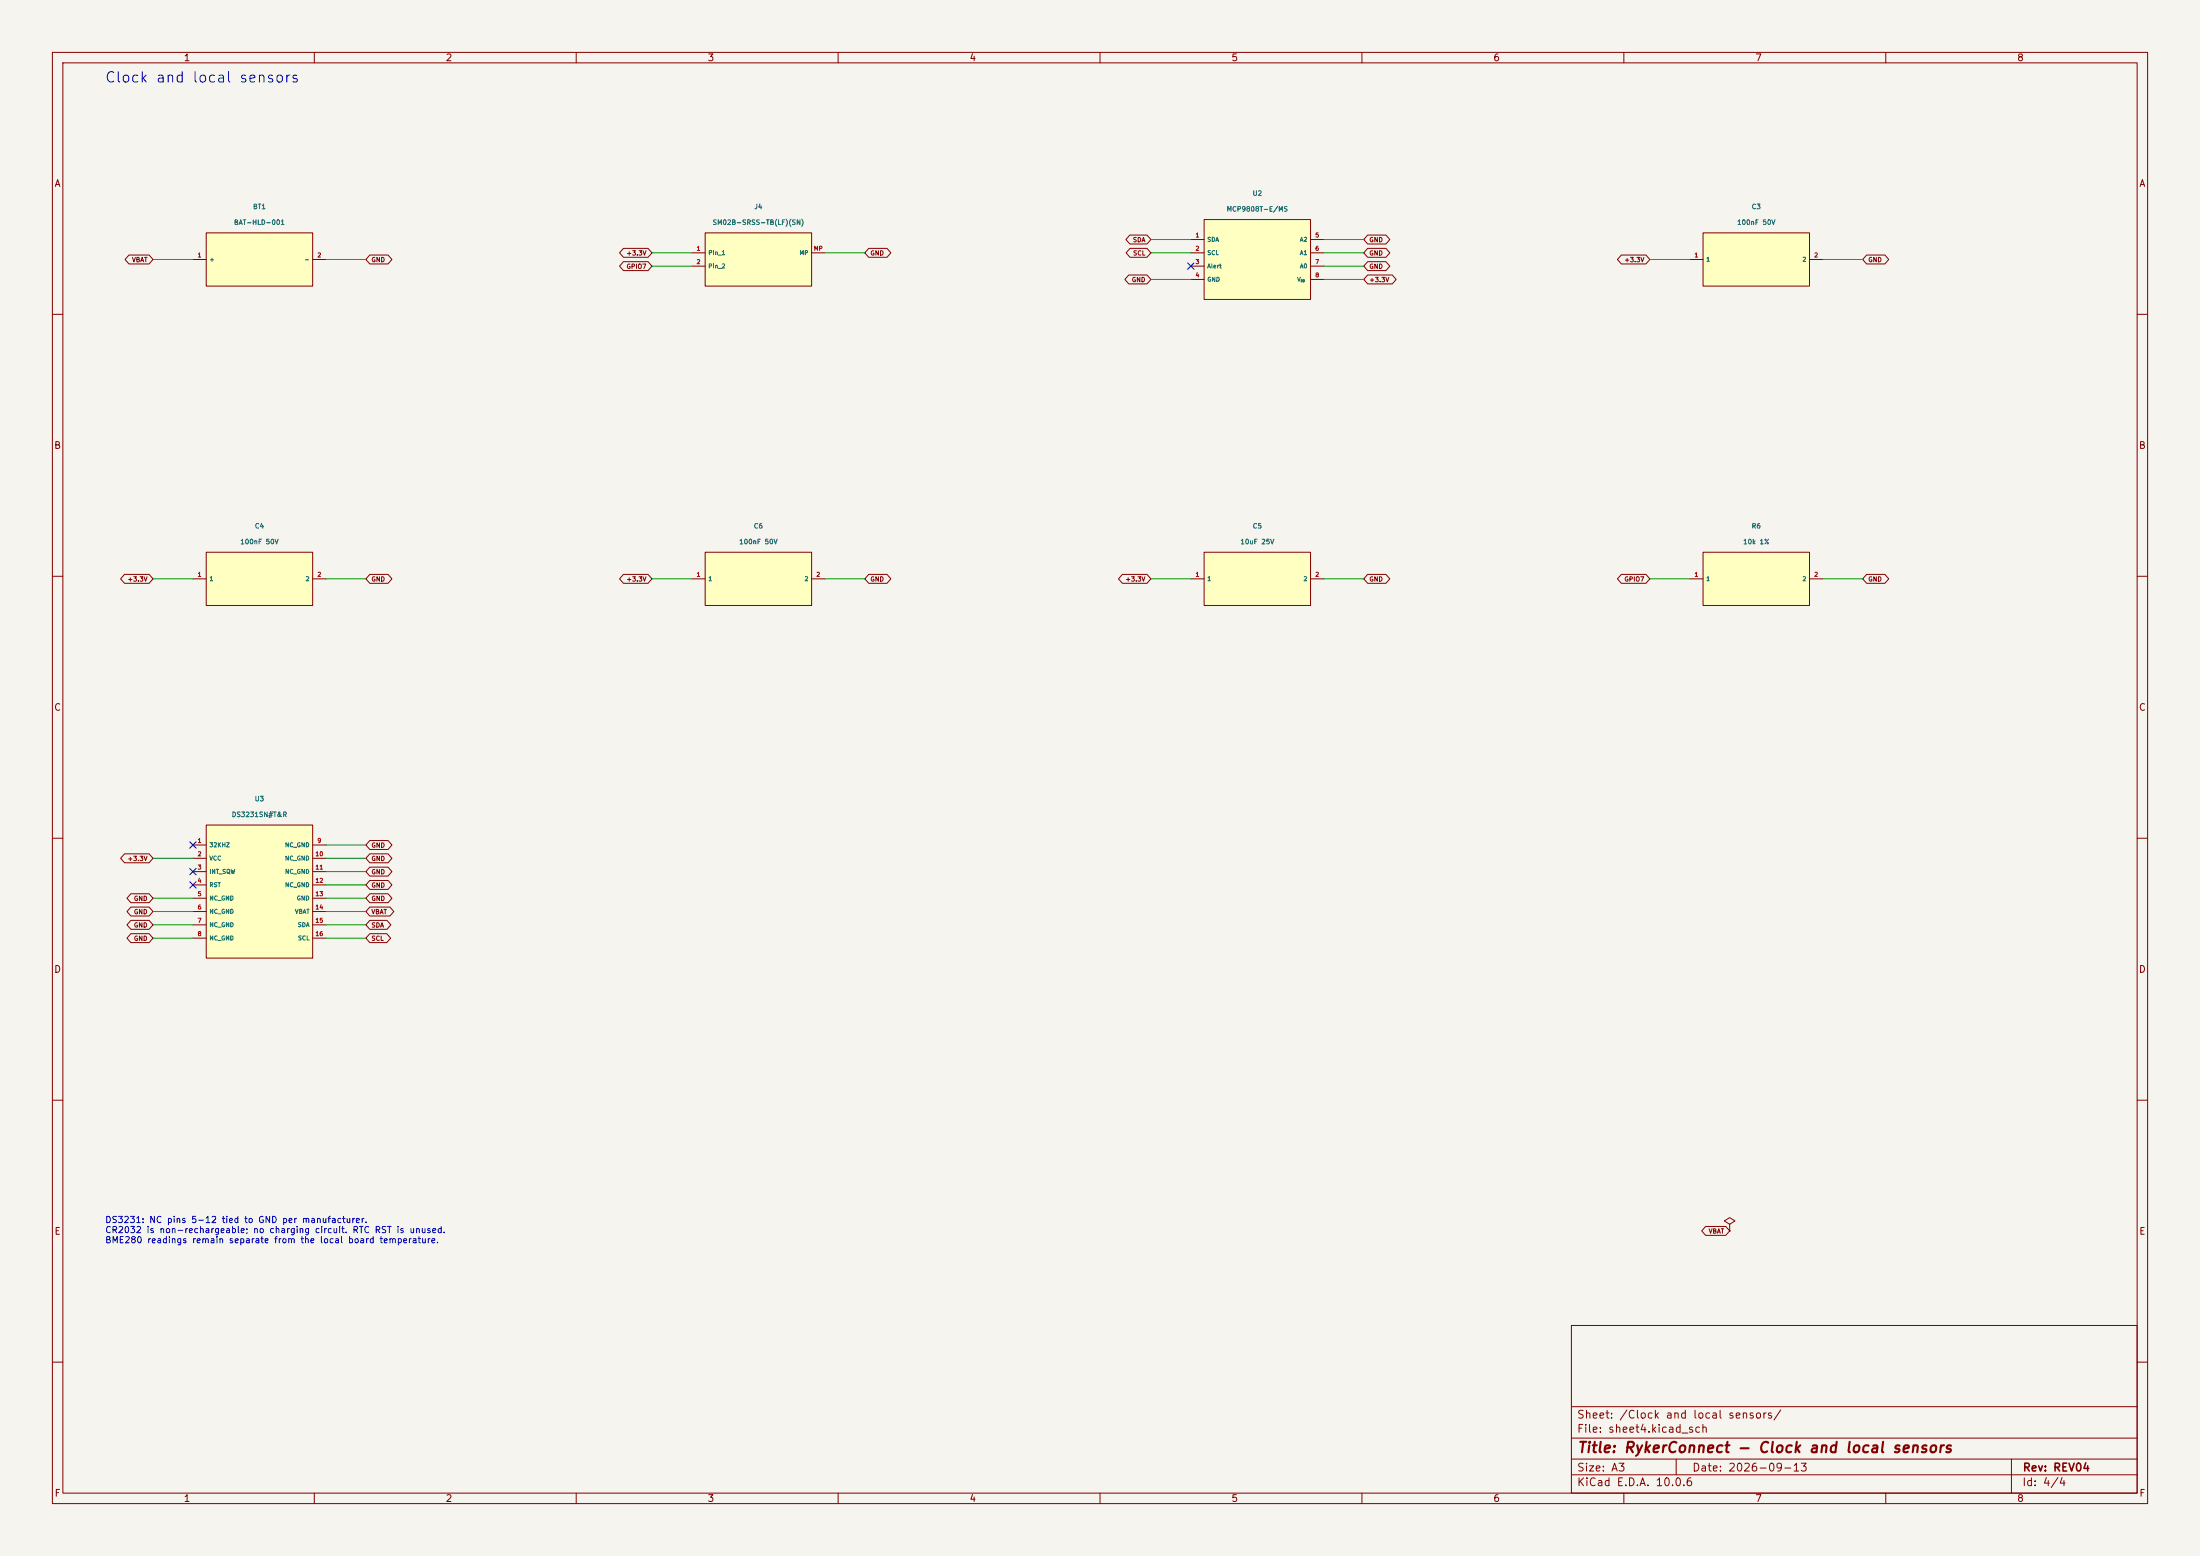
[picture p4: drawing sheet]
(kicad_sch
 (version 20250114)
 (generator "eeschema")
 (paper "A3")
 (title_block
  (title "RykerConnect - Clock and local sensors")
  (date "2026-09-13")
  (rev "REV04"))
 (lib_symbols
  (symbol "RykerConnect:BT1"
   (pin_names
    (offset 0.5)) (in_bom yes) (on_board yes)
   (property "Reference" "BT1" (at 0 10.08 0) (effects (font (size 0.9 0.9))))
   (property "Value" "BAT-HLD-001" (at 0 7.08 0) (effects (font (size 0.9 0.9))))
   (symbol "BT1_0_1"
    (rectangle (start -10.16 5.08) (end 10.16 -5.08) (stroke (width 0) (type default)) (fill (type background))))
   (symbol "BT1_1_1"
    (pin passive line (at -12.7 0.0 0) (length 2.54) (name "+" (effects (font (size 0.8 0.8)))) (number "1" (effects (font (size 0.8 0.8)))))
    (pin passive line (at 12.7 0.0 180) (length 2.54) (name "-" (effects (font (size 0.8 0.8)))) (number "2" (effects (font (size 0.8 0.8)))))))
  (symbol "RykerConnect:J4"
   (pin_names
    (offset 0.5)) (in_bom yes) (on_board yes)
   (property "Reference" "J4" (at 0 10.08 0) (effects (font (size 0.9 0.9))))
   (property "Value" "SM02B-SRSS-TB(LF)(SN)" (at 0 7.08 0) (effects (font (size 0.9 0.9))))
   (symbol "J4_0_1"
    (rectangle (start -10.16 5.08) (end 10.16 -5.08) (stroke (width 0) (type default)) (fill (type background))))
   (symbol "J4_1_1"
    (pin passive line (at -12.7 1.27 0) (length 2.54) (name "Pin_1" (effects (font (size 0.8 0.8)))) (number "1" (effects (font (size 0.8 0.8)))))
    (pin passive line (at -12.7 -1.27 0) (length 2.54) (name "Pin_2" (effects (font (size 0.8 0.8)))) (number "2" (effects (font (size 0.8 0.8)))))
    (pin passive line (at 12.7 1.27 180) (length 2.54) (name "MP" (effects (font (size 0.8 0.8)))) (number "MP" (effects (font (size 0.8 0.8)))))))
  (symbol "RykerConnect:U2"
   (pin_names
    (offset 0.5)) (in_bom yes) (on_board yes)
   (property "Reference" "U2" (at 0 12.62 0) (effects (font (size 0.9 0.9))))
   (property "Value" "MCP9808T-E/MS" (at 0 9.62 0) (effects (font (size 0.9 0.9))))
   (symbol "U2_0_1"
    (rectangle (start -10.16 7.62) (end 10.16 -7.62) (stroke (width 0) (type default)) (fill (type background))))
   (symbol "U2_1_1"
    (pin bidirectional line (at -12.7 3.81 0) (length 2.54) (name "SDA" (effects (font (size 0.8 0.8)))) (number "1" (effects (font (size 0.8 0.8)))))
    (pin input line (at -12.7 1.27 0) (length 2.54) (name "SCL" (effects (font (size 0.8 0.8)))) (number "2" (effects (font (size 0.8 0.8)))))
    (pin output line (at -12.7 -1.27 0) (length 2.54) (name "Alert" (effects (font (size 0.8 0.8)))) (number "3" (effects (font (size 0.8 0.8)))))
    (pin power_in line (at -12.7 -3.81 0) (length 2.54) (name "GND" (effects (font (size 0.8 0.8)))) (number "4" (effects (font (size 0.8 0.8)))))
    (pin input line (at 12.7 3.81 180) (length 2.54) (name "A2" (effects (font (size 0.8 0.8)))) (number "5" (effects (font (size 0.8 0.8)))))
    (pin input line (at 12.7 1.27 180) (length 2.54) (name "A1" (effects (font (size 0.8 0.8)))) (number "6" (effects (font (size 0.8 0.8)))))
    (pin input line (at 12.7 -1.27 180) (length 2.54) (name "A0" (effects (font (size 0.8 0.8)))) (number "7" (effects (font (size 0.8 0.8)))))
    (pin power_in line (at 12.7 -3.81 180) (length 2.54) (name "V_{DD}" (effects (font (size 0.8 0.8)))) (number "8" (effects (font (size 0.8 0.8)))))))
  (symbol "RykerConnect:C3"
   (pin_names
    (offset 0.5)) (in_bom yes) (on_board yes)
   (property "Reference" "C3" (at 0 10.08 0) (effects (font (size 0.9 0.9))))
   (property "Value" "100nF 50V" (at 0 7.08 0) (effects (font (size 0.9 0.9))))
   (symbol "C3_0_1"
    (rectangle (start -10.16 5.08) (end 10.16 -5.08) (stroke (width 0) (type default)) (fill (type background))))
   (symbol "C3_1_1"
    (pin passive line (at -12.7 0.0 0) (length 2.54) (name "1" (effects (font (size 0.8 0.8)))) (number "1" (effects (font (size 0.8 0.8)))))
    (pin passive line (at 12.7 0.0 180) (length 2.54) (name "2" (effects (font (size 0.8 0.8)))) (number "2" (effects (font (size 0.8 0.8)))))))
  (symbol "RykerConnect:C4"
   (pin_names
    (offset 0.5)) (in_bom yes) (on_board yes)
   (property "Reference" "C4" (at 0 10.08 0) (effects (font (size 0.9 0.9))))
   (property "Value" "100nF 50V" (at 0 7.08 0) (effects (font (size 0.9 0.9))))
   (symbol "C4_0_1"
    (rectangle (start -10.16 5.08) (end 10.16 -5.08) (stroke (width 0) (type default)) (fill (type background))))
   (symbol "C4_1_1"
    (pin passive line (at -12.7 0.0 0) (length 2.54) (name "1" (effects (font (size 0.8 0.8)))) (number "1" (effects (font (size 0.8 0.8)))))
    (pin passive line (at 12.7 0.0 180) (length 2.54) (name "2" (effects (font (size 0.8 0.8)))) (number "2" (effects (font (size 0.8 0.8)))))))
  (symbol "RykerConnect:C6"
   (pin_names
    (offset 0.5)) (in_bom yes) (on_board yes)
   (property "Reference" "C6" (at 0 10.08 0) (effects (font (size 0.9 0.9))))
   (property "Value" "100nF 50V" (at 0 7.08 0) (effects (font (size 0.9 0.9))))
   (symbol "C6_0_1"
    (rectangle (start -10.16 5.08) (end 10.16 -5.08) (stroke (width 0) (type default)) (fill (type background))))
   (symbol "C6_1_1"
    (pin passive line (at -12.7 0.0 0) (length 2.54) (name "1" (effects (font (size 0.8 0.8)))) (number "1" (effects (font (size 0.8 0.8)))))
    (pin passive line (at 12.7 0.0 180) (length 2.54) (name "2" (effects (font (size 0.8 0.8)))) (number "2" (effects (font (size 0.8 0.8)))))))
  (symbol "RykerConnect:C5"
   (pin_names
    (offset 0.5)) (in_bom yes) (on_board yes)
   (property "Reference" "C5" (at 0 10.08 0) (effects (font (size 0.9 0.9))))
   (property "Value" "10uF 25V" (at 0 7.08 0) (effects (font (size 0.9 0.9))))
   (symbol "C5_0_1"
    (rectangle (start -10.16 5.08) (end 10.16 -5.08) (stroke (width 0) (type default)) (fill (type background))))
   (symbol "C5_1_1"
    (pin passive line (at -12.7 0.0 0) (length 2.54) (name "1" (effects (font (size 0.8 0.8)))) (number "1" (effects (font (size 0.8 0.8)))))
    (pin passive line (at 12.7 0.0 180) (length 2.54) (name "2" (effects (font (size 0.8 0.8)))) (number "2" (effects (font (size 0.8 0.8)))))))
  (symbol "RykerConnect:R6"
   (pin_names
    (offset 0.5)) (in_bom yes) (on_board yes)
   (property "Reference" "R6" (at 0 10.08 0) (effects (font (size 0.9 0.9))))
   (property "Value" "10k 1%" (at 0 7.08 0) (effects (font (size 0.9 0.9))))
   (symbol "R6_0_1"
    (rectangle (start -10.16 5.08) (end 10.16 -5.08) (stroke (width 0) (type default)) (fill (type background))))
   (symbol "R6_1_1"
    (pin passive line (at -12.7 0.0 0) (length 2.54) (name "1" (effects (font (size 0.8 0.8)))) (number "1" (effects (font (size 0.8 0.8)))))
    (pin passive line (at 12.7 0.0 180) (length 2.54) (name "2" (effects (font (size 0.8 0.8)))) (number "2" (effects (font (size 0.8 0.8)))))))
  (symbol "RykerConnect:U3"
   (pin_names
    (offset 0.5)) (in_bom yes) (on_board yes)
   (property "Reference" "U3" (at 0 17.7 0) (effects (font (size 0.9 0.9))))
   (property "Value" "DS3231SN#T&R" (at 0 14.7 0) (effects (font (size 0.9 0.9))))
   (symbol "U3_0_1"
    (rectangle (start -10.16 12.7) (end 10.16 -12.7) (stroke (width 0) (type default)) (fill (type background))))
   (symbol "U3_1_1"
    (pin open_collector line (at -12.7 8.89 0) (length 2.54) (name "32KHZ" (effects (font (size 0.8 0.8)))) (number "1" (effects (font (size 0.8 0.8)))))
    (pin power_in line (at -12.7 6.35 0) (length 2.54) (name "VCC" (effects (font (size 0.8 0.8)))) (number "2" (effects (font (size 0.8 0.8)))))
    (pin open_collector line (at -12.7 3.81 0) (length 2.54) (name "INT_SQW" (effects (font (size 0.8 0.8)))) (number "3" (effects (font (size 0.8 0.8)))))
    (pin open_collector line (at -12.7 1.27 0) (length 2.54) (name "RST" (effects (font (size 0.8 0.8)))) (number "4" (effects (font (size 0.8 0.8)))))
    (pin passive line (at -12.7 -1.27 0) (length 2.54) (name "NC_GND" (effects (font (size 0.8 0.8)))) (number "5" (effects (font (size 0.8 0.8)))))
    (pin passive line (at -12.7 -3.81 0) (length 2.54) (name "NC_GND" (effects (font (size 0.8 0.8)))) (number "6" (effects (font (size 0.8 0.8)))))
    (pin passive line (at -12.7 -6.35 0) (length 2.54) (name "NC_GND" (effects (font (size 0.8 0.8)))) (number "7" (effects (font (size 0.8 0.8)))))
    (pin passive line (at -12.7 -8.89 0) (length 2.54) (name "NC_GND" (effects (font (size 0.8 0.8)))) (number "8" (effects (font (size 0.8 0.8)))))
    (pin passive line (at 12.7 8.89 180) (length 2.54) (name "NC_GND" (effects (font (size 0.8 0.8)))) (number "9" (effects (font (size 0.8 0.8)))))
    (pin passive line (at 12.7 6.35 180) (length 2.54) (name "NC_GND" (effects (font (size 0.8 0.8)))) (number "10" (effects (font (size 0.8 0.8)))))
    (pin passive line (at 12.7 3.81 180) (length 2.54) (name "NC_GND" (effects (font (size 0.8 0.8)))) (number "11" (effects (font (size 0.8 0.8)))))
    (pin passive line (at 12.7 1.27 180) (length 2.54) (name "NC_GND" (effects (font (size 0.8 0.8)))) (number "12" (effects (font (size 0.8 0.8)))))
    (pin power_in line (at 12.7 -1.27 180) (length 2.54) (name "GND" (effects (font (size 0.8 0.8)))) (number "13" (effects (font (size 0.8 0.8)))))
    (pin power_in line (at 12.7 -3.81 180) (length 2.54) (name "VBAT" (effects (font (size 0.8 0.8)))) (number "14" (effects (font (size 0.8 0.8)))))
    (pin bidirectional line (at 12.7 -6.35 180) (length 2.54) (name "SDA" (effects (font (size 0.8 0.8)))) (number "15" (effects (font (size 0.8 0.8)))))
    (pin input line (at 12.7 -8.89 180) (length 2.54) (name "SCL" (effects (font (size 0.8 0.8)))) (number "16" (effects (font (size 0.8 0.8)))))))
  (symbol "power:PWR_FLAG"
   (power global)
   (pin_numbers (hide yes))
   (pin_names
    (offset 0) (hide yes)) (exclude_from_sim no) (in_bom yes) (on_board yes)
   (in_pos_files yes)
   (duplicate_pin_numbers_are_jumpers no)
   (property "Reference" "#FLG" (at 0 1.905 0) (show_name no) (do_not_autoplace no) (hide yes) (effects (font (size 1.27 1.27))))
   (property "Value" "PWR_FLAG" (at 0 3.81 0) (show_name no) (do_not_autoplace no) (effects (font (size 1.27 1.27))))
   (property "Footprint" "" (at 0 0 0) (show_name no) (do_not_autoplace no) (hide yes) (effects (font (size 1.27 1.27))))
   (property "Datasheet" "" (at 0 0 0) (show_name no) (do_not_autoplace no) (hide yes) (effects (font (size 1.27 1.27))))
   (property "Description" "Special symbol for telling ERC where power comes from" (at 0 0 0) (show_name no) (do_not_autoplace no) (hide yes) (effects (font (size 1.27 1.27))))
   (symbol "PWR_FLAG_0_0"
    (pin power_out line (at 0 0 90) (length 0) (name "" (effects (font (size 1.27 1.27)))) (number "1" (effects (font (size 1.27 1.27))))))
   (symbol "PWR_FLAG_0_1"
    (polyline (pts (xy 0 0) (xy 0 1.27) (xy -1.016 1.905) (xy 0 2.54) (xy 1.016 1.905) (xy 0 1.27)) (stroke (width 0) (type default)) (fill (type none))))
   (embedded_fonts no)))
 (text "Clock and local sensors"
  (at 20 15 0)
  (effects (font (size 2 2)) (justify left)))
 (wire
  (pts (xy 36.83 49.53) (xy 29.21 49.53))
  (stroke (width 0) (type default)))
 (global_label "VBAT"
  (shape bidirectional)
  (at 29.21 49.53 180)
  (effects (font (size 0.85 0.85)) (justify right)))
 (wire
  (pts (xy 62.23 49.53) (xy 69.85 49.53))
  (stroke (width 0) (type default)))
 (global_label "GND"
  (shape bidirectional)
  (at 69.85 49.53 0)
  (effects (font (size 0.85 0.85)) (justify left)))
 (symbol
  (lib_id "RykerConnect:BT1")
  (at 49.53 49.53 0)
  (unit 1)
  (in_bom yes)
  (on_board yes)
  (dnp no)
  (property "Reference" "BT1" (at 49.53 39.45 0) (effects (font (size 0.9 0.9))))
  (property "Value" "BAT-HLD-001" (at 49.53 42.45 0) (effects (font (size 0.9 0.9))))
  (property "Footprint" "RykerConnect:BT1_BT1_BATHLD001" (at 49.53 49.53 0) (effects (font (size 0.9 0.9)) (hide yes)))
  (property "MPN" "BAT-HLD-001" (at 49.53 49.53 0) (effects (font (size 0.9 0.9)) (hide yes)))
  (property "LCSC" "C7501066" (at 49.53 49.53 0) (effects (font (size 0.9 0.9)) (hide yes))))
 (wire
  (pts (xy 132.08 48.26) (xy 124.46 48.26))
  (stroke (width 0) (type default)))
 (global_label "+3.3V"
  (shape bidirectional)
  (at 124.46 48.26 180)
  (effects (font (size 0.85 0.85)) (justify right)))
 (wire
  (pts (xy 132.08 50.8) (xy 124.46 50.8))
  (stroke (width 0) (type default)))
 (global_label "GPIO7"
  (shape bidirectional)
  (at 124.46 50.8 180)
  (effects (font (size 0.85 0.85)) (justify right)))
 (wire
  (pts (xy 157.48 48.26) (xy 165.1 48.26))
  (stroke (width 0) (type default)))
 (global_label "GND"
  (shape bidirectional)
  (at 165.1 48.26 0)
  (effects (font (size 0.85 0.85)) (justify left)))
 (symbol
  (lib_id "RykerConnect:J4")
  (at 144.78 49.53 0)
  (unit 1)
  (in_bom yes)
  (on_board yes)
  (dnp no)
  (property "Reference" "J4" (at 144.78 39.45 0) (effects (font (size 0.9 0.9))))
  (property "Value" "SM02B-SRSS-TB(LF)(SN)" (at 144.78 42.45 0) (effects (font (size 0.9 0.9))))
  (property "Footprint" "RykerConnect:J4_J4_JST_SH_SM02B-SRSS-TB_1x02-1MP_P1.00mm_Horizontal" (at 144.78 49.53 0) (effects (font (size 0.9 0.9)) (hide yes)))
  (property "MPN" "SM02B-SRSS-TB(LF)(SN)" (at 144.78 49.53 0) (effects (font (size 0.9 0.9)) (hide yes)))
  (property "LCSC" "C160402" (at 144.78 49.53 0) (effects (font (size 0.9 0.9)) (hide yes))))
 (wire
  (pts (xy 227.33 45.72) (xy 219.71 45.72))
  (stroke (width 0) (type default)))
 (global_label "SDA"
  (shape bidirectional)
  (at 219.71 45.72 180)
  (effects (font (size 0.85 0.85)) (justify right)))
 (wire
  (pts (xy 227.33 48.26) (xy 219.71 48.26))
  (stroke (width 0) (type default)))
 (global_label "SCL"
  (shape bidirectional)
  (at 219.71 48.26 180)
  (effects (font (size 0.85 0.85)) (justify right)))
 (no_connect
  (at 227.33 50.8))
 (wire
  (pts (xy 227.33 53.34) (xy 219.71 53.34))
  (stroke (width 0) (type default)))
 (global_label "GND"
  (shape bidirectional)
  (at 219.71 53.34 180)
  (effects (font (size 0.85 0.85)) (justify right)))
 (wire
  (pts (xy 252.73 45.72) (xy 260.35 45.72))
  (stroke (width 0) (type default)))
 (global_label "GND"
  (shape bidirectional)
  (at 260.35 45.72 0)
  (effects (font (size 0.85 0.85)) (justify left)))
 (wire
  (pts (xy 252.73 48.26) (xy 260.35 48.26))
  (stroke (width 0) (type default)))
 (global_label "GND"
  (shape bidirectional)
  (at 260.35 48.26 0)
  (effects (font (size 0.85 0.85)) (justify left)))
 (wire
  (pts (xy 252.73 50.8) (xy 260.35 50.8))
  (stroke (width 0) (type default)))
 (global_label "GND"
  (shape bidirectional)
  (at 260.35 50.8 0)
  (effects (font (size 0.85 0.85)) (justify left)))
 (wire
  (pts (xy 252.73 53.34) (xy 260.35 53.34))
  (stroke (width 0) (type default)))
 (global_label "+3.3V"
  (shape bidirectional)
  (at 260.35 53.34 0)
  (effects (font (size 0.85 0.85)) (justify left)))
 (symbol
  (lib_id "RykerConnect:U2")
  (at 240.03 49.53 0)
  (unit 1)
  (in_bom yes)
  (on_board yes)
  (dnp no)
  (property "Reference" "U2" (at 240.03 36.91 0) (effects (font (size 0.9 0.9))))
  (property "Value" "MCP9808T-E/MS" (at 240.03 39.91 0) (effects (font (size 0.9 0.9))))
  (property "Footprint" "RykerConnect:U2_U2_MSOP-8_3x3mm_P0.65mm" (at 240.03 49.53 0) (effects (font (size 0.9 0.9)) (hide yes)))
  (property "MPN" "MCP9808T-E/MS" (at 240.03 49.53 0) (effects (font (size 0.9 0.9)) (hide yes)))
  (property "LCSC" "C129490" (at 240.03 49.53 0) (effects (font (size 0.9 0.9)) (hide yes))))
 (wire
  (pts (xy 322.58 49.53) (xy 314.96 49.53))
  (stroke (width 0) (type default)))
 (global_label "+3.3V"
  (shape bidirectional)
  (at 314.96 49.53 180)
  (effects (font (size 0.85 0.85)) (justify right)))
 (wire
  (pts (xy 347.98 49.53) (xy 355.6 49.53))
  (stroke (width 0) (type default)))
 (global_label "GND"
  (shape bidirectional)
  (at 355.6 49.53 0)
  (effects (font (size 0.85 0.85)) (justify left)))
 (symbol
  (lib_id "RykerConnect:C3")
  (at 335.28 49.53 0)
  (unit 1)
  (in_bom yes)
  (on_board yes)
  (dnp no)
  (property "Reference" "C3" (at 335.28 39.45 0) (effects (font (size 0.9 0.9))))
  (property "Value" "100nF 50V" (at 335.28 42.45 0) (effects (font (size 0.9 0.9))))
  (property "Footprint" "RykerConnect:C3_C_0603_1608Metric" (at 335.28 49.53 0) (effects (font (size 0.9 0.9)) (hide yes)))
  (property "MPN" "CL10B104KB8NNNC" (at 335.28 49.53 0) (effects (font (size 0.9 0.9)) (hide yes)))
  (property "LCSC" "C1591" (at 335.28 49.53 0) (effects (font (size 0.9 0.9)) (hide yes))))
 (wire
  (pts (xy 36.83 110.49) (xy 29.21 110.49))
  (stroke (width 0) (type default)))
 (global_label "+3.3V"
  (shape bidirectional)
  (at 29.21 110.49 180)
  (effects (font (size 0.85 0.85)) (justify right)))
 (wire
  (pts (xy 62.23 110.49) (xy 69.85 110.49))
  (stroke (width 0) (type default)))
 (global_label "GND"
  (shape bidirectional)
  (at 69.85 110.49 0)
  (effects (font (size 0.85 0.85)) (justify left)))
 (symbol
  (lib_id "RykerConnect:C4")
  (at 49.53 110.49 0)
  (unit 1)
  (in_bom yes)
  (on_board yes)
  (dnp no)
  (property "Reference" "C4" (at 49.53 100.41 0) (effects (font (size 0.9 0.9))))
  (property "Value" "100nF 50V" (at 49.53 103.41 0) (effects (font (size 0.9 0.9))))
  (property "Footprint" "RykerConnect:C4_C_0603_1608Metric" (at 49.53 110.49 0) (effects (font (size 0.9 0.9)) (hide yes)))
  (property "MPN" "CL10B104KB8NNNC" (at 49.53 110.49 0) (effects (font (size 0.9 0.9)) (hide yes)))
  (property "LCSC" "C1591" (at 49.53 110.49 0) (effects (font (size 0.9 0.9)) (hide yes))))
 (wire
  (pts (xy 132.08 110.49) (xy 124.46 110.49))
  (stroke (width 0) (type default)))
 (global_label "+3.3V"
  (shape bidirectional)
  (at 124.46 110.49 180)
  (effects (font (size 0.85 0.85)) (justify right)))
 (wire
  (pts (xy 157.48 110.49) (xy 165.1 110.49))
  (stroke (width 0) (type default)))
 (global_label "GND"
  (shape bidirectional)
  (at 165.1 110.49 0)
  (effects (font (size 0.85 0.85)) (justify left)))
 (symbol
  (lib_id "RykerConnect:C6")
  (at 144.78 110.49 0)
  (unit 1)
  (in_bom yes)
  (on_board yes)
  (dnp no)
  (property "Reference" "C6" (at 144.78 100.41 0) (effects (font (size 0.9 0.9))))
  (property "Value" "100nF 50V" (at 144.78 103.41 0) (effects (font (size 0.9 0.9))))
  (property "Footprint" "RykerConnect:C6_C_0603_1608Metric" (at 144.78 110.49 0) (effects (font (size 0.9 0.9)) (hide yes)))
  (property "MPN" "CL10B104KB8NNNC" (at 144.78 110.49 0) (effects (font (size 0.9 0.9)) (hide yes)))
  (property "LCSC" "C1591" (at 144.78 110.49 0) (effects (font (size 0.9 0.9)) (hide yes))))
 (wire
  (pts (xy 227.33 110.49) (xy 219.71 110.49))
  (stroke (width 0) (type default)))
 (global_label "+3.3V"
  (shape bidirectional)
  (at 219.71 110.49 180)
  (effects (font (size 0.85 0.85)) (justify right)))
 (wire
  (pts (xy 252.73 110.49) (xy 260.35 110.49))
  (stroke (width 0) (type default)))
 (global_label "GND"
  (shape bidirectional)
  (at 260.35 110.49 0)
  (effects (font (size 0.85 0.85)) (justify left)))
 (symbol
  (lib_id "RykerConnect:C5")
  (at 240.03 110.49 0)
  (unit 1)
  (in_bom yes)
  (on_board yes)
  (dnp no)
  (property "Reference" "C5" (at 240.03 100.41 0) (effects (font (size 0.9 0.9))))
  (property "Value" "10uF 25V" (at 240.03 103.41 0) (effects (font (size 0.9 0.9))))
  (property "Footprint" "RykerConnect:C5_C_0603_1608Metric" (at 240.03 110.49 0) (effects (font (size 0.9 0.9)) (hide yes)))
  (property "MPN" "CL10A106MA8NRNC" (at 240.03 110.49 0) (effects (font (size 0.9 0.9)) (hide yes)))
  (property "LCSC" "C96446" (at 240.03 110.49 0) (effects (font (size 0.9 0.9)) (hide yes))))
 (wire
  (pts (xy 322.58 110.49) (xy 314.96 110.49))
  (stroke (width 0) (type default)))
 (global_label "GPIO7"
  (shape bidirectional)
  (at 314.96 110.49 180)
  (effects (font (size 0.85 0.85)) (justify right)))
 (wire
  (pts (xy 347.98 110.49) (xy 355.6 110.49))
  (stroke (width 0) (type default)))
 (global_label "GND"
  (shape bidirectional)
  (at 355.6 110.49 0)
  (effects (font (size 0.85 0.85)) (justify left)))
 (symbol
  (lib_id "RykerConnect:R6")
  (at 335.28 110.49 0)
  (unit 1)
  (in_bom yes)
  (on_board yes)
  (dnp no)
  (property "Reference" "R6" (at 335.28 100.41 0) (effects (font (size 0.9 0.9))))
  (property "Value" "10k 1%" (at 335.28 103.41 0) (effects (font (size 0.9 0.9))))
  (property "Footprint" "RykerConnect:R6_R_0603_1608Metric" (at 335.28 110.49 0) (effects (font (size 0.9 0.9)) (hide yes)))
  (property "MPN" "0603WAF1002T5E" (at 335.28 110.49 0) (effects (font (size 0.9 0.9)) (hide yes)))
  (property "LCSC" "C25804" (at 335.28 110.49 0) (effects (font (size 0.9 0.9)) (hide yes))))
 (no_connect
  (at 36.83 161.29))
 (wire
  (pts (xy 36.83 163.83) (xy 29.21 163.83))
  (stroke (width 0) (type default)))
 (global_label "+3.3V"
  (shape bidirectional)
  (at 29.21 163.83 180)
  (effects (font (size 0.85 0.85)) (justify right)))
 (no_connect
  (at 36.83 166.37))
 (no_connect
  (at 36.83 168.91))
 (wire
  (pts (xy 36.83 171.45) (xy 29.21 171.45))
  (stroke (width 0) (type default)))
 (global_label "GND"
  (shape bidirectional)
  (at 29.21 171.45 180)
  (effects (font (size 0.85 0.85)) (justify right)))
 (wire
  (pts (xy 36.83 173.99) (xy 29.21 173.99))
  (stroke (width 0) (type default)))
 (global_label "GND"
  (shape bidirectional)
  (at 29.21 173.99 180)
  (effects (font (size 0.85 0.85)) (justify right)))
 (wire
  (pts (xy 36.83 176.53) (xy 29.21 176.53))
  (stroke (width 0) (type default)))
 (global_label "GND"
  (shape bidirectional)
  (at 29.21 176.53 180)
  (effects (font (size 0.85 0.85)) (justify right)))
 (wire
  (pts (xy 36.83 179.07) (xy 29.21 179.07))
  (stroke (width 0) (type default)))
 (global_label "GND"
  (shape bidirectional)
  (at 29.21 179.07 180)
  (effects (font (size 0.85 0.85)) (justify right)))
 (wire
  (pts (xy 62.23 161.29) (xy 69.85 161.29))
  (stroke (width 0) (type default)))
 (global_label "GND"
  (shape bidirectional)
  (at 69.85 161.29 0)
  (effects (font (size 0.85 0.85)) (justify left)))
 (wire
  (pts (xy 62.23 163.83) (xy 69.85 163.83))
  (stroke (width 0) (type default)))
 (global_label "GND"
  (shape bidirectional)
  (at 69.85 163.83 0)
  (effects (font (size 0.85 0.85)) (justify left)))
 (wire
  (pts (xy 62.23 166.37) (xy 69.85 166.37))
  (stroke (width 0) (type default)))
 (global_label "GND"
  (shape bidirectional)
  (at 69.85 166.37 0)
  (effects (font (size 0.85 0.85)) (justify left)))
 (wire
  (pts (xy 62.23 168.91) (xy 69.85 168.91))
  (stroke (width 0) (type default)))
 (global_label "GND"
  (shape bidirectional)
  (at 69.85 168.91 0)
  (effects (font (size 0.85 0.85)) (justify left)))
 (wire
  (pts (xy 62.23 171.45) (xy 69.85 171.45))
  (stroke (width 0) (type default)))
 (global_label "GND"
  (shape bidirectional)
  (at 69.85 171.45 0)
  (effects (font (size 0.85 0.85)) (justify left)))
 (wire
  (pts (xy 62.23 173.99) (xy 69.85 173.99))
  (stroke (width 0) (type default)))
 (global_label "VBAT"
  (shape bidirectional)
  (at 69.85 173.99 0)
  (effects (font (size 0.85 0.85)) (justify left)))
 (wire
  (pts (xy 62.23 176.53) (xy 69.85 176.53))
  (stroke (width 0) (type default)))
 (global_label "SDA"
  (shape bidirectional)
  (at 69.85 176.53 0)
  (effects (font (size 0.85 0.85)) (justify left)))
 (wire
  (pts (xy 62.23 179.07) (xy 69.85 179.07))
  (stroke (width 0) (type default)))
 (global_label "SCL"
  (shape bidirectional)
  (at 69.85 179.07 0)
  (effects (font (size 0.85 0.85)) (justify left)))
 (symbol
  (lib_id "RykerConnect:U3")
  (at 49.53 170.18 0)
  (unit 1)
  (in_bom yes)
  (on_board yes)
  (dnp no)
  (property "Reference" "U3" (at 49.53 152.48 0) (effects (font (size 0.9 0.9))))
  (property "Value" "DS3231SN#T&R" (at 49.53 155.48 0) (effects (font (size 0.9 0.9))))
  (property "Footprint" "RykerConnect:U3_SOIC-16W_7.5x10.3mm_P1.27mm" (at 49.53 170.18 0) (effects (font (size 0.9 0.9)) (hide yes)))
  (property "MPN" "DS3231SN#T&R" (at 49.53 170.18 0) (effects (font (size 0.9 0.9)) (hide yes)))
  (property "LCSC" "C9866" (at 49.53 170.18 0) (effects (font (size 0.9 0.9)) (hide yes))))
 (text "DS3231: NC pins 5-12 tied to GND per manufacturer.\nCR2032 is non-rechargeable; no charging circuit. RTC RST is unused.\nBME280 readings remain separate from the local board temperature."
  (at 20 235 0)
  (effects (font (size 1.2 1.2)) (justify left)))
 (symbol
  (lib_id "power:PWR_FLAG")
  (at 330.2 234.95 0)
  (unit 1)
  (in_bom no)
  (on_board yes)
  (dnp no)
  (property "Reference" "#FLG4330.2" (at 330.2 234.95 0) (effects (font (size 0.9 0.9)) (hide yes)))
  (property "Value" "PWR_FLAG" (at 330.2 234.95 0) (effects (font (size 0.9 0.9)) (hide yes))))
 (global_label "VBAT"
  (shape bidirectional)
  (at 330.2 234.95 180)
  (effects (font (size 0.85 0.85)) (justify right))))
